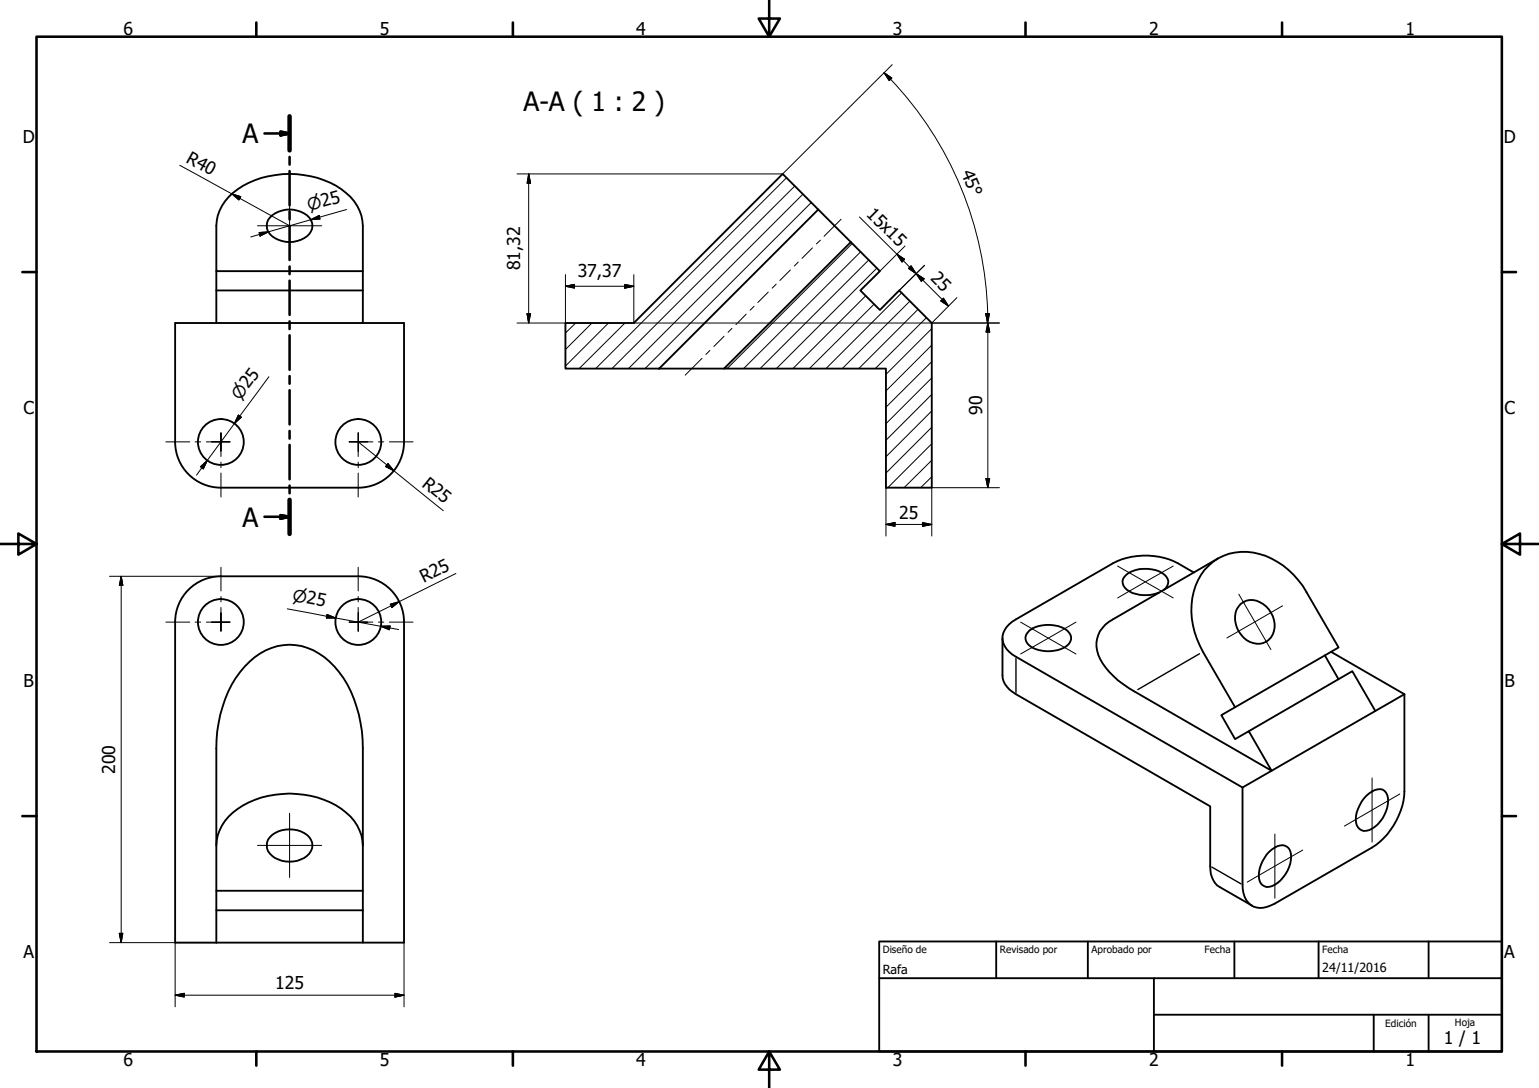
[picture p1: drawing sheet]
<svg xmlns="http://www.w3.org/2000/svg" width="420mm" height="297mm" viewBox="0 0 420 297" stroke-linecap="round" stroke-linejoin="round" font-family="sans-serif">
<!-- layer: Visible (ISO) -->
<g fill="none" stroke="#000" stroke-width=".51">
<path d="M62.4 53.8a24 24 0 0 1 20.5-6 19.7 19.7 0 0 1 14.6 8.4 10.7 10.7 0 0 1 1.6 5.4v12.4h-40v-12.4a11.8 11.8 0 0 1 3.3-7.8zM73.7 59.4a7.7 7.7 0 0 1 10.8 0 3.6 3.6 0 0 1-1.4 5.6 7.5 7.5 0 0 1-9.9-1.8 3.6 3.6 0 0 1 .5-3.8zM223.4 57.2l8.9 8.9M59.1 74v14.2M59.1 79.3h40M99.1 74v14.2h-40M59.1 88.2h-11.3v32.5a12.5 12.5 0 0 0 12.5 12.4M99.1 88.2h11.2v32.5a12.5 12.5 0 0 1-12.5 12.4h-37.5M154.4 88.2h18.6l40.7-40.7 9.7 9.7-43.4 43.4h-25.6zM180 100.6h17.7M197.7 100.6l34.6-34.5 7.9 7.9-5.3 5.3 5.3 5.3 5.3-5.3 8.9 8.9v44.9h-12.5v-32.5zM60.3 157.3a12.5 12.5 0 0 0-12.5 12.5"/>
<path d="M60.3 157.3h37.5a12.5 12.5 0 0 1 12.5 12.5M328.9 155.6a14.7 14.7 0 0 1 18.3-3.1 22.4 22.4 0 0 1 9.5 9.2l8.7 15.1-28.2 16.3-8.8-15.1a20.5 20.5 0 0 1-.5-21.1zM47.8 169.8v87.6h11.3M110.3 169.8v87.6h-11.2M281.1 172.1a9.4 9.4 0 0 1 10.2 0 2.64 2.64 0 0 1-.7 4.7 9.6 9.6 0 0 1-9.5-.5 2.49 2.49 0 0 1 0-4.2zM317.8 161a2.58 2.58 0 0 0 1.1-2.5 2.58 2.58 0 0 0-1.7-2.1 9.5 9.5 0 0 0-9.6 .4 2.62 2.62 0 0 0-1.1 2.6 2.62 2.62 0 0 0 1.9 2.1 9.9 9.9 0 0 0 8 .3M338.7 164.9a5 5 0 0 1 6.9 .6 6.4 6.4 0 0 1 .8 9.2 5.5 5.5 0 0 1-8.3-2.4 6.1 6.1 0 0 1 .6-7.4zM66.8 182a15.5 15.5 0 0 1 23.2-1.4 30.5 30.5 0 0 1 8.8 19l.3 4.7v38.9h-40v-38.9a35 35 0 0 1 6.4-20.8zM373.1 217.2a4.7 4.7 0 0 1 4.3-1.6 3.5 3.5 0 0 1 1.5 3.9 8.8 8.8 0 0 1-5.8 7.3 2.62 2.62 0 0 1-3-3.1 10.2 10.2 0 0 1 3-6.5zM59.1 230.8a12.9 12.9 0 0 1 7.3-10.9 26.3 26.3 0 0 1 26.8 .9 12.5 12.5 0 0 1 5.9 10M73.7 228.6a7.8 7.8 0 0 1 10.8 0 3.6 3.6 0 0 1-1.4 5.6 7.8 7.8 0 0 1-9.4-1.2 3.4 3.4 0 0 1 0-4.4zM346.5 232.5a4.4 4.4 0 0 1 4.4-1.6 3.3 3.3 0 0 1 1.5 3.9 9 9 0 0 1-5.9 7.3 2.56 2.56 0 0 1-2.8-3.1 9.9 9.9 0 0 1 2.8-6.5z"/>
<path d="M59.1 243.2v14.2M59.1 248.5h40M99.1 243.2v14.2h-40"/>
<circle cx="60.3" cy="120.7" r="6.3"/>
<circle cx="97.8" cy="120.7" r="6.3"/>
<circle cx="60.3" cy="169.8" r="6.3"/>
<circle cx="97.8" cy="169.8" r="6.3"/>
</g>
<!-- layer: Visible fina (ISO) -->
<path d="M277.4 179.8v9.2M327.5 178.5l-16.9 9.8M330.8 236.7l8 4.6" fill="none" stroke="#000" stroke-width=".38"/>
<path d="M325.9 156.3a24 24 0 0 0-9.5-4.3 20.1 20.1 0 0 0-12.6 1.8l-26.4 15.3a5.7 5.7 0 0 0-3.5 6.4 6.9 6.9 0 0 0 3.5 3.8l61.8 35.7v26.5a5.6 5.6 0 0 0 3.8 6.3 6.8 6.8 0 0 0 5-1.1l26.6-15.3a19.7 19.7 0 0 0 8.8-15.3v-26.6M332.5 152.4l-28.7 16.7a7.9 7.9 0 0 0-2.7 12.1 25 25 0 0 0 8.6 7.6l37.5 21.6-6.3-10.8-3.7 2.2-3.8-6.6 3.8-2.1M273.7 174.2v10.2a6.1 6.1 0 0 0 3.7 5.1l53 30.6v16.4a6.4 6.4 0 0 0 2.6 5.7l8.8 5.1M361.7 178.9l3.7 6.6M363.4 178l20 11.5M340.9 199.6l28.3-16.4 6.3 10.9-36.3 20.9M383.4 189.5l-7.9 4.6" fill="none" stroke="#000" stroke-width=".51"/>
<g fill="none" stroke="#000" stroke-width=".7">
<path d="M72.2 36.4h6.9M76.6 35.9l2.5 .5-2.5 .5zM79.1 31.7v9.4M79.1 42.8v2.1M79.1 46.7v9.4M79.1 57.8v2.1M79.1 61.6v9.4M79.1 72.8v2.1M79.1 76.6v9.4M79.1 87.7v2.1M79.1 91.6v9.4M79.1 102.7v2.1"/>
<path d="M79.1 106.5v9.4M79.1 117.7v2M79.1 121.5v9.4M79.1 132.6v2.1M79.1 136.4v9.4M72.2 141.1h6.9M76.6 140.6l2.5 .5-2.5 .5z"/>
</g>
<path d="M79.1 31.7v9.4M79.1 136.4v9.4" fill="none" stroke="#000" stroke-width="1.2"/>
<path d="M76.6 36.9l2.5-.5zM76.6 35.9l2.5 .5-2.5 .5zM76.6 141.6l2.5-.5zM76.6 140.6l2.5 .5-2.5 .5z" fill="#000" stroke="#000" stroke-width=".7"/>
<!-- layer: Borde (ISO) -->
<g fill="none" stroke="#000" stroke-width=".7">
<path d="M10 10h400v277.1h-400zM70 6.1v3.9M140 6.1v3.9M210 0v10l-2.9-4.9h5.8l-2.9 4.9M280 6.1v3.9M350 6.1v3.9M6.1 74.3h3.9M410 74.3h3.9M0 148.5h10l-5-2.8v5.7l5-2.9M410 148.5l5 2.9v-5.7l-5 2.8h10M6.1 222.8h3.9M410 222.8h3.9"/>
<path d="M70 287.1v3.8M140 287.1v3.8M210 287.1l2.9 4.9h-5.8l2.9-4.9v9.9M280 287.1v3.8M350 287.1v3.8"/>
</g>
<path d="M240 257h170v30.1h-170zM272 257v10.1M297 257v10.1M337 257v10.1M360 257v10.1M390 257v10.1M240 267.1h170M315 277h95M315 267.1v20M375 277v10.1M390 277v10.1" fill="none" stroke="#000" stroke-width=".51"/>
<!-- layer: Sombreado (ISO) -->
<g fill="none" stroke="#000" stroke-width=".27">
<path d="M214.8 48.5l-52.2 52.1M217 50.8l-49.9 49.8M219.2 53l-47.6 47.6M221.5 55.3l-45.4 45.3M232.7 66.5l-34.2 34.1M234.9 68.8l-31.9 31.8M237.2 71l-29.7 29.6M239.4 73.2l-27.4 27.4M246.2 79.9l-20.7 20.7M157.2 88.2l-2.8 2.7M161.6 88.2l-7.2 7.2M166.1 88.2l-11.7 11.7"/>
<path d="M170.6 88.2l-12.5 12.4M236.3 80.8l-19.8 19.8M238.6 83l-17.6 17.6M248.4 82.2l-18.5 18.4M250.6 84.4l-16.2 16.2M252.9 86.7l-13.9 13.9M254.4 98.7l-12.5 12.5M254.4 94.2l-12.5 12.5M254.4 89.7l-12.5 12.5M254.4 116.6l-12.5 12.5M254.4 112.2l-12.5 12.5M254.4 107.7l-12.5 12.5"/>
<path d="M254.4 103.2l-12.5 12.5M254.4 130.2l-3.1 2.9M254.4 125.7l-7.6 7.4M254.4 121.1l-12 12"/>
</g>
<!-- layer: Eje (ISO) -->
<g fill="none" stroke="#000" stroke-width=".27">
<path d="M229.6 59.9l-4.6 4.6M209.7 79.7l-2.8 2.9M211.9 77.6l-1.1 1.1M215.8 73.7l-2.9 2.9M217.9 71.6l-1 1M221.8 67.7l-2.9 2.8M224 65.6l-1.1 1M191.6 97.8l-4.5 4.6M193.8 95.7l-1.1 1.1M197.7 91.8l-2.8 2.8M199.8 89.6l-1 1.1M203.7 85.8l-2.8 2.8"/>
<path d="M205.9 83.6l-1.1 1.1"/>
</g>
<!-- layer: Marca de centro (ISO) -->
<g fill="none" stroke="#000" stroke-width=".27">
<path d="M79.1 52.9v17.5M70.3 61.6h17.5M60.3 118.2v2.4v-2.4M97.8 118.2v2.4v-2.4M45.3 120.6h6.5M53.3 120.6h1.5M56.3 120.6h4h-2.5M60.3 123.2v-2.6v4M60.3 126.2v1.5M60.3 129.1v6.6M62.8 120.6h-2.5h2.5M95.3 120.6h2.5h-2.5"/>
<path d="M97.8 123.2v-2.6v4M97.8 126.2v1.5M97.8 129.1v6.6M100.3 120.6h-2.5h4M103.3 120.6h1.5M106.3 120.6h6.5M60.3 154.9v6.4M97.8 154.9v6.4M305.1 154.5l15.2 8.7M320.3 154.5l-15.2 8.7M45.3 169.8h6.5M53.3 169.8h1.5"/>
<path d="M56.3 169.8h4h-2.5M60.3 165.8v4v-2.5M60.3 172.3v-2.5v2.5M60.3 162.9v1.4M62.8 169.8h-2.5h2.5M95.3 169.8h2.5h-2.5M97.8 165.8v4v-2.5M97.8 172.3v-2.5v2.5M97.8 162.9v1.4M100.3 169.8h-2.5h4M103.3 169.8h1.5M106.3 169.8h6.5"/>
<path d="M278.6 169.8l15.2 8.7M293.8 169.8l-15.2 8.7M338.2 162.2l8.8 15.1M350.1 165.4l-15.1 8.8M374.6 212.4v17.5M382.1 216.8l-15.1 8.7M70.3 230.8h17.5M79.1 222v17.6M348 227.7v17.5M355.7 232.1l-15.2 8.7"/>
</g>
<!-- layer: Cota (ISO) -->
<g fill="none" stroke="#000" stroke-width=".27">
<path d="M241.4 19.9l2.1 1.4-.7 .7zM241.4 19.9l1.7 1.7M243.6 17.6l-29.9 29.9h-72.5M243.1 21.6a96.6 96.6 0 0 1 26.6 64.1M49.1 45.1l30 16.5M63.3 52.9l2.4 .8-.5 .9zM84.8 60l2.3-1.1 .3 .9zM94.6 57.2l-26.1 7.5M144.3 47.5l.5 2.5h-.9zM144.3 47.5v40.7M234.6 59.2l24.4 24.4M70.7 63.5l2.6-.2-2.3 1.1z"/>
<path d="M154.4 78.2l2.4-.6v1.1zM154.4 75v13.2h-13.2M154.4 78.2h18.6M170.6 77.6l2.4 .6-2.4 .5zM173 75v13.2h28.2M244.9 69.4l2.1 1.4-.7 .8zM247.1 67.2l-6.9 6.8M248.7 72.6l1.4 2.1-2.1-1.4zM250.1 74.7l2.2 1.4-.8 .7zM252.4 72.4l-6.9 6.9M143.9 85.6h.9l-.5 2.6zM201.5 88.2h71.4"/>
<path d="M257.6 81.4l1.4 2.2-2.1-1.4zM261.2 81.3l-6.8 6.9M269.1 85.6h1l-.5 2.6zM269.6 85.6v2.6M269.7 88.2l.5 2.5h-1zM269.7 88.2v44.9M65.1 113.3l.8 .6-1.9 1.7zM73.4 102.9l-19.7 26.8M54.7 127.4l1.9-1.7-1.1 2.3zM97.8 120.6l23.2 18.8M105.9 126.5l1.6 2-2.2-1.1zM241.9 133.1v13.3"/>
<path d="M269.2 130.7h1l-.5 2.4zM272.9 133.1h-18.5v13.3M29.9 157.3h30.3M33.1 157.3l.4 2.5h-.9zM33.1 157.3v100.1M124.5 156.6l-26.7 13.2M241.9 143.2l2.4-.5v1zM241.9 143.2h12.5M251.8 142.7l2.6 .5-2.6 .5zM78.4 166.2l30.4 5.7M89.3 167.8l2.3 .9h-2.5zM103.9 171l2.6-.1-.2 1z"/>
<path d="M106.6 165l2.4-.7-2 1.5zM29.9 257.4h29.2M32.6 254.8h.9l-.4 2.6zM47.8 257.4v17.5M110.3 257.4v17.5M47.8 271.7l2.5-.5v1zM47.8 271.7h62.5M107.8 271.2l2.5 .5-2.5 .5z"/>
</g>
<g fill="#000" stroke="#000" stroke-width=".27">
<path d="M241.4 19.9l2.1 1.4zM241.4 19.9l2.1 1.4-.7 .7zM63.3 52.9l2.4 .8zM63.3 52.9l2.4 .8-.5 .9zM84.8 60l2.3-1.1zM84.8 60l2.3-1.1 .3 .9zM144.3 47.5l.5 2.5zM144.3 47.5l.5 2.5h-.9zM71 64.4l2.3-1.1zM70.7 63.5l2.6-.2-2.3 1.1zM154.4 78.2l2.4-.6zM154.4 78.2l2.4-.6v1.1z"/>
<path d="M170.6 78.7l2.4-.5zM170.6 77.6l2.4 .6-2.4 .5zM244.9 69.4l2.1 1.4zM244.9 69.4l2.1 1.4-.7 .8zM248 73.3l2.1 1.4zM248.7 72.6l1.4 2.1-2.1-1.4zM250.1 74.7l2.2 1.4zM250.1 74.7l2.2 1.4-.8 .7zM143.9 85.6l.4 2.6zM143.9 85.6h.9l-.5 2.6zM256.9 82.2l2.1 1.4zM257.6 81.4l1.4 2.2-2.1-1.4z"/>
<path d="M269.1 85.6l.5 2.6zM269.1 85.6h1l-.5 2.6zM269.7 88.2l.5 2.5zM269.7 88.2l.5 2.5h-1zM65.1 113.3l-1.1 2.3zM65.1 113.3l.8 .6-1.9 1.7zM56.6 125.7l-1.1 2.3zM54.7 127.4l1.9-1.7-1.1 2.3zM105.3 127.4l2.2 1.1zM105.9 126.5l1.6 2-2.2-1.1zM269.2 130.7l.5 2.4zM269.2 130.7h1l-.5 2.4z"/>
<path d="M33.1 157.3l.4 2.5zM33.1 157.3l.4 2.5h-.9zM241.9 143.2l2.4-.5zM241.9 143.2l2.4-.5v1zM251.8 143.7l2.6-.5zM251.8 142.7l2.6 .5-2.6 .5zM89.1 168.7h2.5zM89.3 167.8l2.3 .9h-2.5zM103.9 171l2.6-.1zM103.9 171l2.6-.1-.2 1zM107 165.8l2-1.5zM106.6 165l2.4-.7-2 1.5z"/>
<path d="M32.6 254.8l.5 2.6zM32.6 254.8h.9l-.4 2.6zM47.8 271.7l2.5-.5zM47.8 271.7l2.5-.5v1zM107.8 272.2l2.5-.5zM107.8 271.2l2.5 .5-2.5 .5z"/>
</g>
<g font-size="7.2">
<text x="142.9" y="30.2">A-A ( 1 : 2 )</text>
<text x="66.2" y="39">A</text>
<text x="66.2" y="143.7">A</text>
</g>
<g font-size="4.8">
<text x="33.7" y="9.6">6</text>
<text x="103.7" y="9.6">5</text>
<text x="173.7" y="9.6">4</text>
<text x="243.7" y="9.6">3</text>
<text x="313.7" y="9.6">2</text>
<text x="383.7" y="9.6">1</text>
<text x="6.2" y="38.9">D</text>
<text x="410.5" y="38.9">D</text>
<text x="50.5" y="44.1" transform="rotate(29 50.5 44.1)">R40</text>
<text x="262.3" y="47.1" transform="rotate(68 262.3 47.1)">45°</text>
<text x="236.3" y="58.6" transform="rotate(45 236.3 58.6)">15x15</text>
<text x="142" y="73.8" transform="rotate(-90 142 73.8)">81,32</text>
<text x="157.7" y="75.7">37,37</text>
<text x="253.8" y="76.1" transform="rotate(45 253.8 76.1)">25</text>
<text x="6.4" y="113.1">C</text>
<text x="268.1" y="113.3" transform="rotate(-90 268.1 113.3)">90</text>
<text x="410.7" y="113.1">C</text>
<text x="115" y="132.6" transform="rotate(39 115 132.6)">R25</text>
<text x="245.5" y="141.6">25</text>
<text x="115.7" y="159.1" transform="rotate(-26 115.7 159.1)">R25</text>
<text x="6.4" y="187.4">B</text>
<text x="410.7" y="187.4">B</text>
<text x="31.4" y="211.3" transform="rotate(-90 31.4 211.3)">200</text>
<text x="6.4" y="261.7">A</text>
<text x="410.7" y="261.7">A</text>
<text x="75.1" y="270.1">125</text>
<text x="394.2" y="285">1 / 1</text>
<text x="33.7" y="290.9">6</text>
<text x="103.7" y="290.9">5</text>
<text x="173.7" y="290.9">4</text>
<text x="243.7" y="290.9">3</text>
<text x="313.7" y="290.9">2</text>
<text x="383.7" y="290.9">1</text>
</g>
<g font-size="4.6">
<text x="84.4" y="57.6" transform="rotate(-16 84.4 57.6)">⌀25</text>
<text x="65.6" y="109.5" transform="rotate(-54 65.6 109.5)">⌀25</text>
<text x="79.6" y="164" transform="rotate(11 79.6 164)">⌀25</text>
</g>
<g font-size="3.4">
<text x="241" y="266">Rafa</text>
<text x="361" y="265.5">24/11/2016</text>
</g>
<g font-size="2.7">
<text x="241" y="260.2">Diseño de</text>
<text x="273" y="260.1">Revisado por</text>
<text x="298" y="260.1">Aprobado por</text>
<text x="328.9" y="260.1">Fecha</text>
<text x="361" y="260.1">Fecha</text>
<text x="378.2" y="280.3">Edición</text>
<text x="397.2" y="280">Hoja</text>
</g>
</svg>
